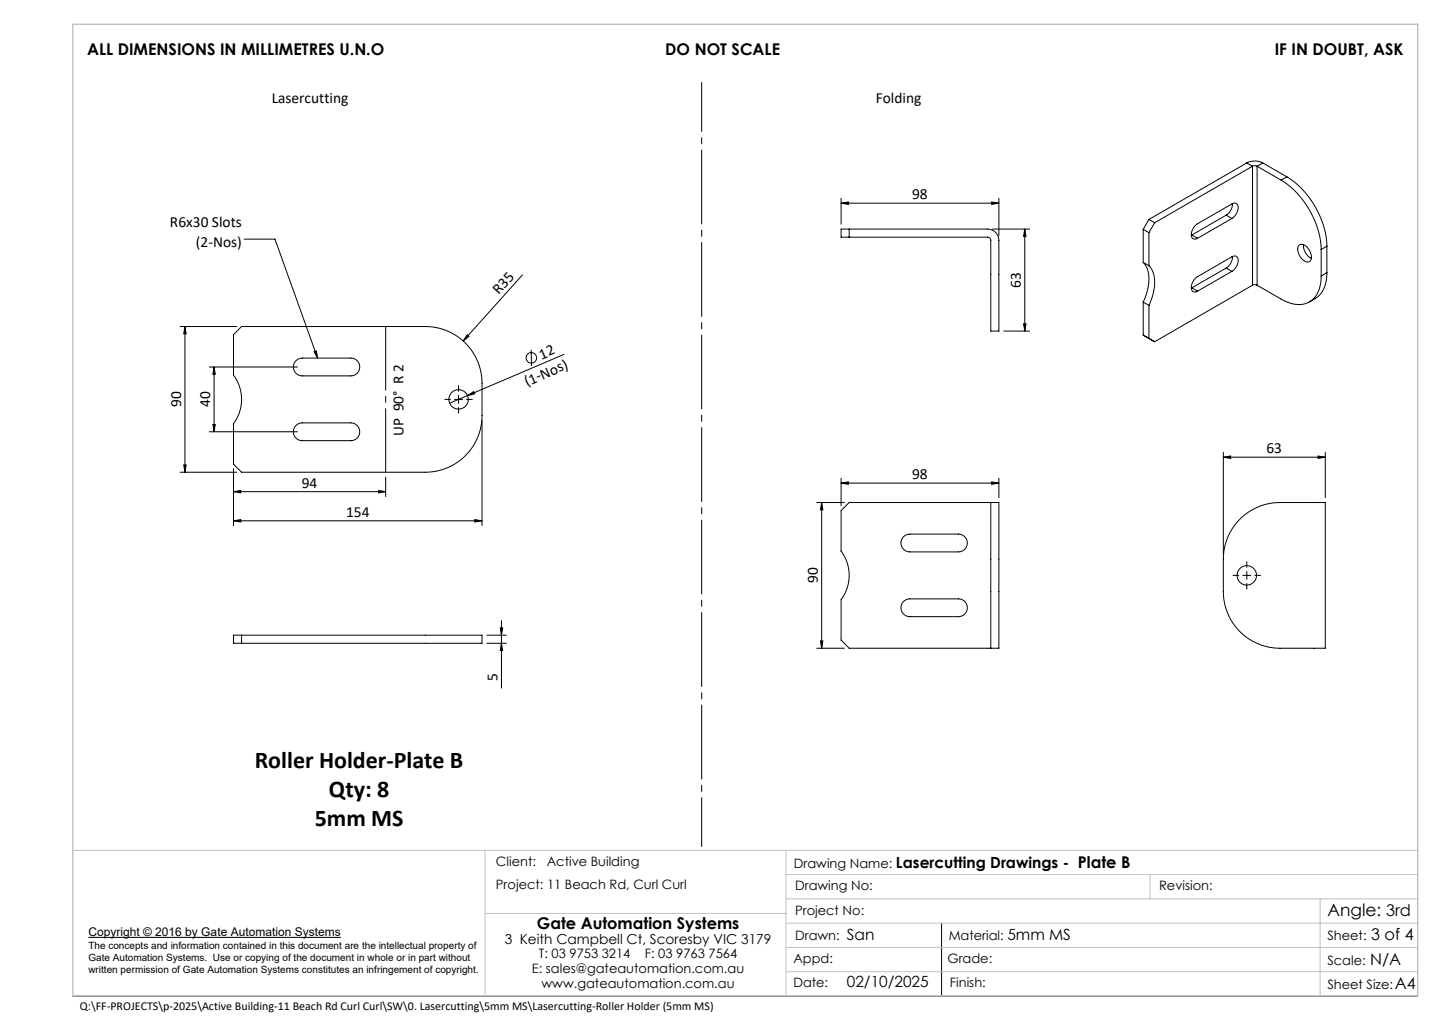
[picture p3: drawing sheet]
<svg xmlns="http://www.w3.org/2000/svg" width="297mm" height="210mm" viewBox="0 0 297 210" stroke-linecap="round" stroke-linejoin="round" font-family="sans-serif">
<g fill="none" stroke="#000" stroke-width=".21">
<path d="M256.8 33.5a3.6 3.6 0 0 1 3.3 0M256.8 33.5l1.2 .7M256.8 33.5l-20.2 11.7M258 34.2l.4-.1 .5 .1M258 34.2l-20.2 11.7M258 34.2v24.5M258.9 34.2v24.5M258.9 34.2l5 2.9M260.1 33.5l-1.2 .7M260.1 33.5l4.9 2.9M263.9 37.1a18.2 18.2 0 0 1 8.2 14.3M265 36.4a18.2 18.2 0 0 1 8.3 14.3"/>
<path d="M265 36.4l-1.1 .7M50.3 49.2h6.3l8.8 24.5M107.6 56.6l-12.2 13.6M173.2 41.8l1.5-.2v.5zM173.2 47.2h30.2a2.33 2.33 0 0 1 2.3 2.3v18.7h-1.6v-18.7a.67 .67 0 0 0-.7-.7h-30.2zM173.2 40.8v5.4M173.2 41.8h32.5M174.9 47.2v1.6M204.2 41.6l1.5 .2-1.5 .3zM204.4 47.2h7.7M205.7 40.8v7.7M211.1 47.2l.2 1.5h-.5z"/>
<path d="M211.1 47.2v21M235.5 54a6.3 6.3 0 0 1 .7 6.2l-.7 2M235.5 47.2l1.1 .7M235.5 54l1.1 .7M235.5 47.2v6.8M236.6 54.7a6.3 6.3 0 0 1 .8 6.2l-.8 2M236.6 47.9v6.8M236.6 45.2l-1.1 2M236.6 45.2l1.2 .7M237.8 45.9l-1.2 2M245.5 48.4l1.2 .7M245.5 48.4h-.1"/>
<path d="M245.5 59.3l1.2 .6M245.5 59.3h-.1M252.6 44.3l1.1 .7M252.6 44.3l-7.1 4.1M252.6 55.2l1.1 .7M252.6 55.2l-7.1 4.1M253.7 45a2.38 2.38 0 0 0 1.1-3l-.4-.2-.7 .2-7 4.1a2.38 2.38 0 0 0-1.1 2.9l.4 .2 .7-.1M253.7 55.9a2.38 2.38 0 0 0 1.1-3l-.4-.2-.7 .2-7 4.1a2.38 2.38 0 0 0-1.1 2.9l.5 .2 .6-.2M253.7 45l-7 4.1M253.7 55.9l-7 4M253.8 41.9v.1a2.84 2.84 0 0 1-1.2 2.3M253.8 52.8a2.84 2.84 0 0 1-1.2 2.4"/>
<path d="M258 58.7l.4-.1 .5 .1M258 58.7l-20.2 11.7-2.3-1.4v-6.8M267.6 50.5a1.48 1.48 0 0 1 2 .8 1.73 1.73 0 0 1 0 2.6 2.56 2.56 0 0 1-2.3-3zM268.5 50.4a2.99 2.99 0 0 0 1.6 2.8M272.1 56.8a5.4 5.4 0 0 1-3.2 5.7 6.4 6.4 0 0 1-5-.9l-5-2.9M272.1 51.4v5.4M273.3 56.1a5.9 5.9 0 0 1-2.4 5.4l-1.2 .7M273.3 50.7l-1.2 .7M273.3 56.1l-1.2 .7M273.3 50.7v5.4M37.1 67.2h11.7M38.1 67.2l.2 1.5h-.5z"/>
<path d="M38.1 67.2v30M43.1 75.6h18.2M44.1 75.6l.2 1.5h-.5zM44.1 75.6v13.3M49.8 67.2h37.8a11.7 11.7 0 0 1 11.7 11.7v6.7a11.7 11.7 0 0 1-11.7 11.6h-37.8l-1.7-1.6v-8.4a8.3 8.3 0 0 0 0-10v-8.3zM61 74.2l.7-.4 .6-.1h10a1.83 1.83 0 0 1 1.8 1.9 1.83 1.83 0 0 1-1.8 1.8h-10a1.83 1.83 0 0 1-1.7-1.2 1.83 1.83 0 0 1 .4-2zM64.7 72.4l.4-.2 .3 1.5zM96.2 68.9l.4 .4-1.2 .9zM109.4 72l.1 3.3M116.1 73l-19.8 8.4M206.7 68.2h5.4M210.8 66.7h.5l-.2 1.5z"/>
<path d="M235.5 62.2l1.1 .7M236.6 62.9v6.8M37.1 97.2h11.7M37.8 95.7h.5l-.2 1.5zM43.1 88.9h18.2M43.8 87.4h.5l-.2 1.5zM48.1 96.6v11.6M61 87.5l.7-.4h.6h10a1.83 1.83 0 0 1 1.8 1.8 1.83 1.83 0 0 1-1.8 1.8h-10a1.83 1.83 0 0 1-1.7-1.1 1.83 1.83 0 0 1 .4-2.1zM79.4 98.2v4M93.6 82.2h1.7M94.4 81.4v1.7M96.3 81.4l1.3-.8 .2 .5z"/>
<path d="M96.3 81.4l-3.7 1.6M99.3 86.6v21.6M173.2 99.5l1.5-.3v.5zM173.2 98.5v5.6M173.2 99.5h32.5M204.2 99.2l1.5 .3-1.5 .2zM205.7 98.5v4M252 94.1l1.5-.2v.5zM252 93.1v21M252 94.1h21M271.5 93.9l1.5 .2-1.5 .3zM273 93.1v9.4"/>
<path d="M48.1 101.2l1.5-.2v.5zM48.1 107.2l1.5-.2v.5zM48.1 101.2h31.3M48.1 107.2h51.2M77.9 101l1.5 .2-1.5 .3zM97.8 107l1.5 .2-1.5 .3zM168.2 103.5h5.7M169.2 103.5l.3 1.5h-.5zM169.2 103.5v30M186.1 110.5l.6-.4 .7-.1h10a1.83 1.83 0 0 1 1.8 1.8 1.83 1.83 0 0 1-1.8 1.8h-10a1.83 1.83 0 0 1-1.7-1.1 1.83 1.83 0 0 1 .4-2zM204.1 103.5v30M204.1 103.5h1.6v30h-1.6"/>
<path d="M204.1 103.5h-29.2l-1.7 1.6v8.4a8.3 8.3 0 0 1 0 10v8.3l1.7 1.7h29.2M255.2 107.1a11.7 11.7 0 0 1 8.4-3.6h9.4v30h-9.4a11.7 11.7 0 0 1-11.6-11.7v-6.7a11.7 11.7 0 0 1 3.2-8zM256 118.5h1.6M256.8 117.6v1.7M48.1 130.8h51.2v1.6h-51.2zM49.8 130.8v1.6M100.3 132.4h4M100.3 130.8h4M103 129.3h.5l-.2 1.5zM103.3 132.4l.2 1.5h-.5zM103.3 127.8v13.9M168.2 133.5h5.7"/>
<path d="M169 132h.5l-.3 1.5zM186.1 123.9l.6-.5 .7-.1h10a1.83 1.83 0 0 1 1.8 1.8 1.83 1.83 0 0 1-1.8 1.9h-10a1.83 1.83 0 0 1-1.7-1.1 1.83 1.83 0 0 1 .4-2zM18.2 193h52M193.9 190.1v15M14.9 205.1h277"/>
<circle cx="109.4" cy="73.7" r="1.09"/>
<circle cx="94.4" cy="82.2" r="2"/>
<circle cx="256.8" cy="118.5" r="2"/>
</g>
<path d="M14.9 175.1h277M99.9 175.1v30M161.9 175.1v30M99.9 188.1h62M161.9 195.1h130M161.9 190.1h130M161.9 185.1h130M161.9 180.1h130M236.9 180.1v5M271.9 185.1v20M161.9 200.1h130" fill="none" stroke="#c0c0c0" stroke-width=".21"/>
<path d="M15 5h277v200h-277z" fill="none" stroke="#c0c0c0" stroke-width=".3"/>
<path d="M92.8 82.2h-1.2M94.4 80.6v-1.2M94.4 83.9v1.2M96.1 82.2h1.2M255.1 118.5h-1.1M256.8 116.8v-1.2M258.5 118.5h1.1M256.8 120.1v1.2" fill="none" stroke="#000" stroke-width=".21" stroke-dasharray="15.2 1.3 1.3 1.3"/>
<path d="M144.5 17v157.3" fill="none" stroke="#000" stroke-width=".21" stroke-dasharray="15.2 1.3 1.3 1.3" stroke-dashoffset="5.2"/>
<path d="M79.4 67.2v30" fill="none" stroke="#000" stroke-width=".21" stroke-dasharray="15.2 1.3 1.3 1.3" stroke-dashoffset="2.1"/>
<g fill="#000">
<path d="M64.7 72.4l.4-.2 .3 1.5zM96.2 68.9l.4 .4-1.2 .9zM96.3 81.4l1.3-.8 .2 .5z"/>
<path d="M173.2 41.8l1.5-.2v.5zM204.2 41.6l1.5 .2-1.5 .3z"/>
<path d="M38.1 67.2l.2 1.5h-.5zM37.8 95.7h.5l-.2 1.5zM44.1 75.6l.2 1.5h-.5zM43.8 87.4h.5l-.2 1.5zM169.2 103.5l.3 1.5h-.5zM169 132h.5l-.3 1.5zM211.1 47.2l.2 1.5h-.5zM210.8 66.7h.5l-.2 1.5z"/>
<path d="M173.2 99.5l1.5-.3v.5zM204.2 99.2l1.5 .3-1.5 .2z"/>
<path d="M252 94.1l1.5-.2v.5zM271.5 93.9l1.5 .2-1.5 .3z"/>
<path d="M48.1 101.2l1.5-.2v.5zM77.9 101l1.5 .2-1.5 .3z"/>
<path d="M48.1 107.2l1.5-.2v.5zM97.8 107l1.5 .2-1.5 .3z"/>
<path d="M103.3 132.4l.2 1.5h-.5zM103 129.3h.5l-.2 1.5z"/>
</g>
<g font-size="4.9">
<text x="52.5" y="158.2">Roller Holder-Plate B</text>
<text x="67.8" y="164.2">Qty: 8</text>
<text x="64.8" y="170.1">5mm MS</text>
</g>
<text font-size="3.5" x="273.4" y="188.6">Angle: 3rd</text>
<g font-size="3.3">
<text x="17.9" y="11.4">ALL DIMENSIONS IN MILLIMETRES U.N.O</text>
<text x="137" y="11.4">DO NOT SCALE</text>
<text x="262.6" y="11.4">IF IN DOUBT, ASK</text>
<text x="110.5" y="191.3">Gate Automation Systems</text>
<text x="282.4" y="193.6">3 of 4</text>
<text x="282.2" y="198.6">N/A</text>
<text x="287.3" y="203.6">A4</text>
</g>
<g font-size="3.2">
<text x="56" y="21.1">Lasercutting</text>
<text x="180.4" y="21.1">Folding</text>
<text x="187.9" y="41">98</text>
<text x="35" y="46.8">R6x30 Slots</text>
<text x="40.4" y="50.9">(2-Nos)</text>
<text x="210.3" y="59.3" transform="rotate(-90 210.3 59.3)">63</text>
<text x="102.8" y="60.8" transform="rotate(-48 102.8 60.8)">R35</text>
<text x="111.5" y="74" transform="rotate(-23 111.5 74)">12</text>
<text x="37.3" y="83.8" transform="rotate(-90 37.3 83.8)">90</text>
<text x="43.3" y="83.8" transform="rotate(-90 43.3 83.8)">40</text>
<text x="108.5" y="79.5" transform="rotate(-23 108.5 79.5)">(1-Nos)</text>
<text x="83.1" y="89.8" transform="rotate(-90 83.1 89.8)">UP 90° R 2</text>
<text x="260.9" y="93.3">63</text>
<text x="62.2" y="100.4">94</text>
<text x="187.9" y="98.7">98</text>
<text x="71.3" y="106.4">154</text>
<text x="168.4" y="120.1" transform="rotate(-90 168.4 120.1)">90</text>
<text x="102.5" y="140.2" transform="rotate(-90 102.5 140.2)">5</text>
<text x="184.5" y="178.8">Lasercutting Drawings - Plate B</text>
<text x="174.4" y="193.5">San</text>
<text x="207.5" y="193.5">5mm MS</text>
<text x="174.4" y="203.3">02/10/2025</text>
</g>
<text font-size="2.8" x="103.9" y="194.3">3 Keith Campbell Ct, Scoresby VIC 3179</text>
<g font-size="2.7">
<text x="102.2" y="178.2">Client:</text>
<text x="112.6" y="178.2">Active Building</text>
<text x="163.5" y="178.7">Drawing Name:</text>
<text x="102.2" y="183">Project: 11 Beach Rd, Curl Curl</text>
<text x="163.8" y="183.3">Drawing No:</text>
<text x="238.7" y="183.2">Revision:</text>
<text x="163.8" y="188.5">Project No:</text>
<text x="111" y="197.3">T: 03 9753 3214</text>
<text x="132.8" y="197.3">F: 03 9763 7564</text>
<text x="163.8" y="193.5">Drawn:</text>
<text x="195.4" y="193.5">Material:</text>
<text x="273.4" y="193.6">Sheet:</text>
<text x="109.5" y="200.3">E: sales@gateautomation.com.au</text>
<text x="111.5" y="203.3">www.gateautomation.com.au</text>
<text x="163.4" y="203.3">Date:</text>
<text x="163.4" y="198.3">Appd:</text>
<text x="195.1" y="198.3">Grade:</text>
<text x="195.7" y="203.3">Finish:</text>
<text x="273.4" y="198.6">Scale:</text>
<text x="273.4" y="203.6">Sheet Size:</text>
</g>
<g font-size="2.5">
<text x="18.2" y="192.7">Copyright © 2016 by Gate Automation Systems</text>
<text x="16.4" y="208">Q:\FF-PROJECTS\p-2025\Active Building-11 Beach Rd Curl Curl\SW\0. Lasercutting\5mm MS\Lasercutting-Roller Holder (5mm MS)</text>
</g>
<g font-size="2.1">
<text x="18.2" y="195.3">The concepts and information contained in this document are the intellectual property of</text>
<text x="18.2" y="197.8">Gate Automation Systems. Use or copying of the document in whole or in part without</text>
<text x="18.2" y="200.3">written permission of Gate Automation Systems constitutes an infringement of copyright.</text>
</g>
</svg>
